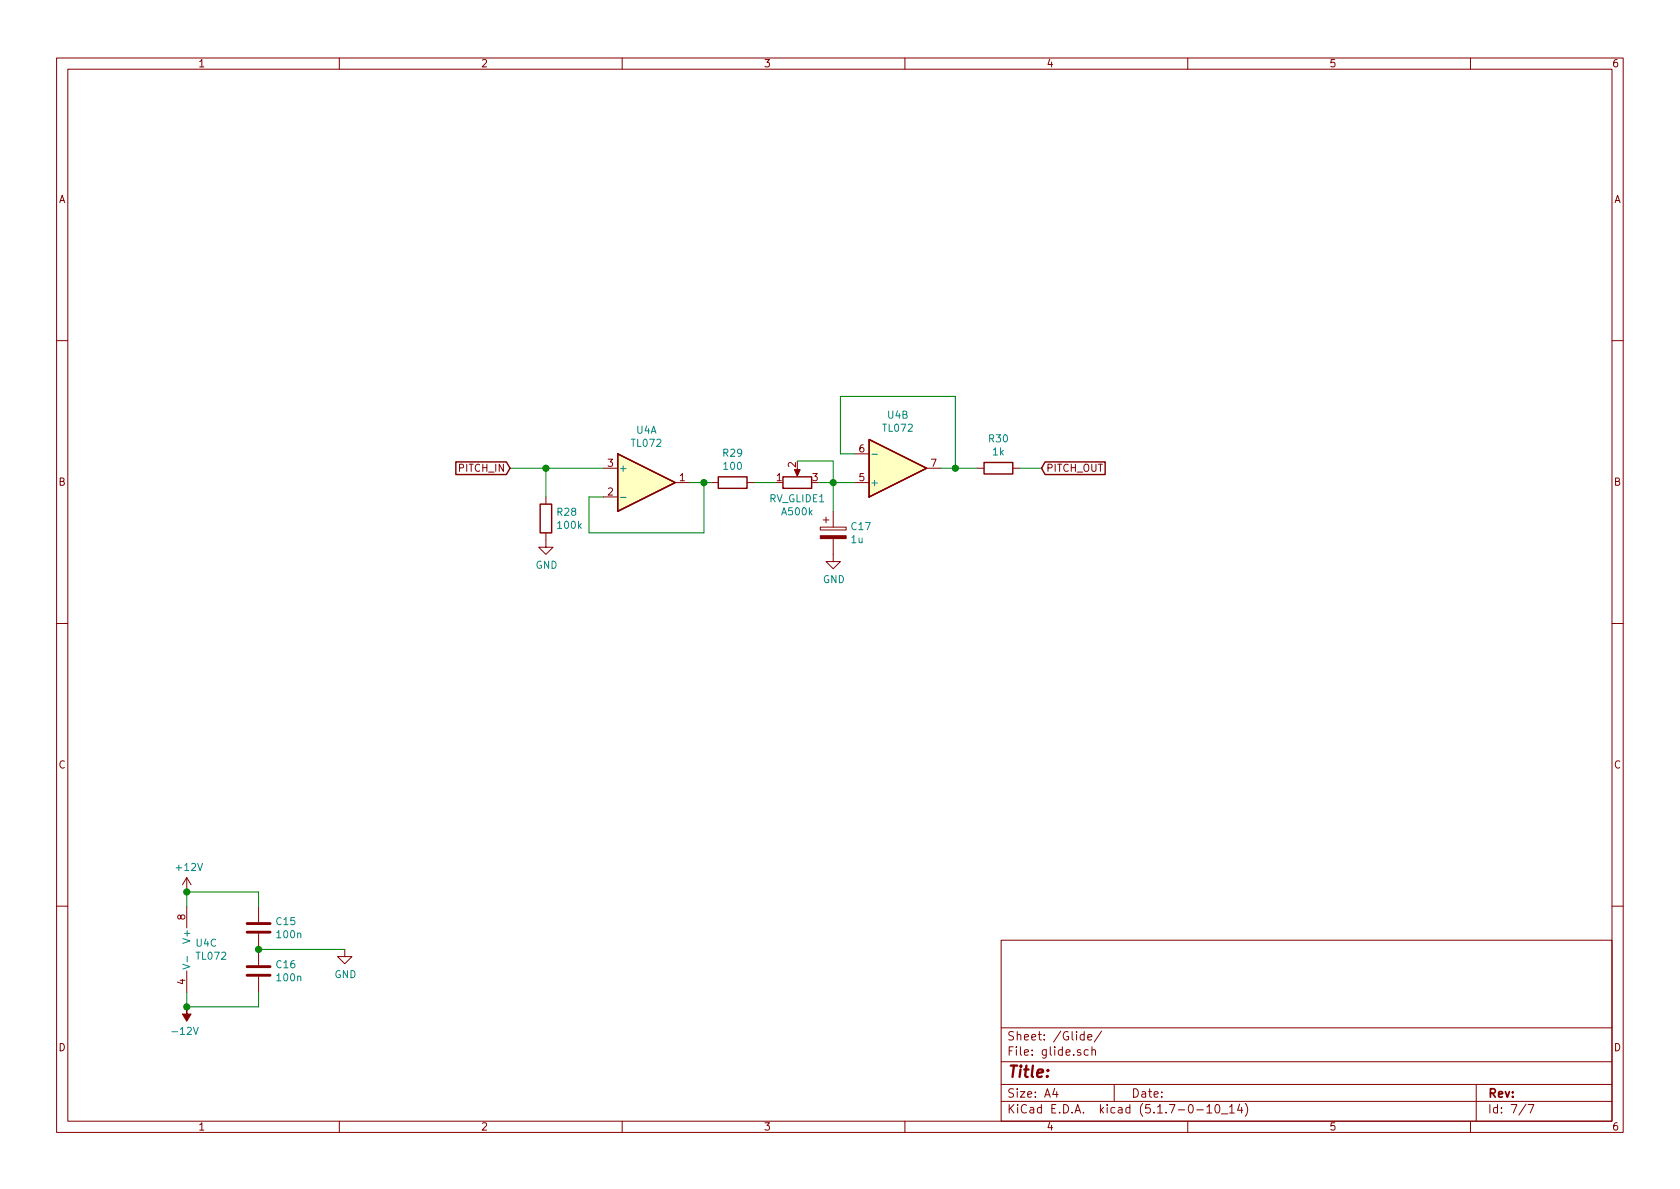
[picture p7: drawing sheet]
EESchema Schematic File Version 4
EELAYER 30 0
EELAYER END
$Descr A4 11693 8268
encoding utf-8
Sheet 7 7
Title ""
Date ""
Rev ""
Comp ""
Comment1 ""
Comment2 ""
Comment3 ""
Comment4 ""
$EndDescr
$Comp
L Device:C C?
U 1 1
P 1800 6450
AR Path="/61741700/61B4D034" Ref="C?"  Part="1" 
AR Path="/61741758/61B4D034" Ref="C?"  Part="1" 
AR Path="/6174179A/61B4D034" Ref="C15"  Part="1" 
F 0 "C15" H 1915 6496 50  0000 L CNN
F 1 "100n" H 1915 6405 50  0000 L CNN
F 2 "Zimo_Manual_PCB:C_Disc_D5.0mm_W2.5mm_P2.50mm" H 1838 6300 50  0001 C CNN
F 3 "~" H 1800 6450 50  0001 C CNN
	1    1800 6450
	1    0    0    -1  
$EndComp
$Comp
L Device:C C?
U 1 1
P 1800 6750
AR Path="/61741700/61B4D03A" Ref="C?"  Part="1" 
AR Path="/61741758/61B4D03A" Ref="C?"  Part="1" 
AR Path="/6174179A/61B4D03A" Ref="C16"  Part="1" 
F 0 "C16" H 1915 6796 50  0000 L CNN
F 1 "100n" H 1915 6705 50  0000 L CNN
F 2 "Zimo_Manual_PCB:C_Disc_D5.0mm_W2.5mm_P2.50mm" H 1838 6600 50  0001 C CNN
F 3 "~" H 1800 6750 50  0001 C CNN
	1    1800 6750
	1    0    0    -1  
$EndComp
Wire Wire Line
	1800 6300 1800 6200
Wire Wire Line
	1800 6200 1300 6200
Wire Wire Line
	1300 6200 1300 6300
Wire Wire Line
	1800 6900 1800 7000
Wire Wire Line
	1800 7000 1300 7000
Wire Wire Line
	1300 7000 1300 6900
$Comp
L power:-12V #PWR?
U 1 1
P 1300 7000
AR Path="/61741700/61B4D046" Ref="#PWR?"  Part="1" 
AR Path="/61741758/61B4D046" Ref="#PWR?"  Part="1" 
AR Path="/6174179A/61B4D046" Ref="#PWR051"  Part="1" 
F 0 "#PWR051" H 1300 7100 50  0001 C CNN
F 1 "-12V" H 1315 7173 50  0000 C CNN
F 2 "" H 1300 7000 50  0001 C CNN
F 3 "" H 1300 7000 50  0001 C CNN
	1    1300 7000
	-1   0    0    1   
$EndComp
Connection ~ 1300 7000
$Comp
L power:+12V #PWR?
U 1 1
P 1300 6200
AR Path="/61741700/61B4D04D" Ref="#PWR?"  Part="1" 
AR Path="/61741758/61B4D04D" Ref="#PWR?"  Part="1" 
AR Path="/6174179A/61B4D04D" Ref="#PWR050"  Part="1" 
F 0 "#PWR050" H 1300 6050 50  0001 C CNN
F 1 "+12V" H 1315 6373 50  0000 C CNN
F 2 "" H 1300 6200 50  0001 C CNN
F 3 "" H 1300 6200 50  0001 C CNN
	1    1300 6200
	1    0    0    -1  
$EndComp
Connection ~ 1300 6200
$Comp
L power:GND #PWR?
U 1 1
P 2400 6600
AR Path="/61741700/61B4D054" Ref="#PWR?"  Part="1" 
AR Path="/61741758/61B4D054" Ref="#PWR?"  Part="1" 
AR Path="/6174179A/61B4D054" Ref="#PWR052"  Part="1" 
F 0 "#PWR052" H 2400 6350 50  0001 C CNN
F 1 "GND" H 2405 6427 50  0000 C CNN
F 2 "" H 2400 6600 50  0001 C CNN
F 3 "" H 2400 6600 50  0001 C CNN
	1    2400 6600
	1    0    0    -1  
$EndComp
Wire Wire Line
	2400 6600 1800 6600
Connection ~ 1800 6600
$Comp
L Amplifier_Operational:TL072 U4
U 1 1
P 4500 3350
F 0 "U4" H 4500 3717 50  0000 C CNN
F 1 "TL072" H 4500 3626 50  0000 C CNN
F 2 "Zimo_Manual_PCB:DIP-8_W7.62mm" H 4500 3350 50  0001 C CNN
F 3 "http://www.ti.com/lit/ds/symlink/tl071.pdf" H 4500 3350 50  0001 C CNN
	1    4500 3350
	1    0    0    -1  
$EndComp
$Comp
L Amplifier_Operational:TL072 U4
U 2 1
P 6250 3250
F 0 "U4" H 6250 2883 50  0000 C CNN
F 1 "TL072" H 6250 2974 50  0000 C CNN
F 2 "Zimo_Manual_PCB:DIP-8_W7.62mm" H 6250 3250 50  0001 C CNN
F 3 "http://www.ti.com/lit/ds/symlink/tl071.pdf" H 6250 3250 50  0001 C CNN
	2    6250 3250
	1    0    0    1   
$EndComp
$Comp
L Amplifier_Operational:TL072 U4
U 3 1
P 1400 6600
F 0 "U4" H 1358 6646 50  0000 L CNN
F 1 "TL072" H 1358 6555 50  0000 L CNN
F 2 "Zimo_Manual_PCB:DIP-8_W7.62mm" H 1400 6600 50  0001 C CNN
F 3 "http://www.ti.com/lit/ds/symlink/tl071.pdf" H 1400 6600 50  0001 C CNN
	3    1400 6600
	1    0    0    -1  
$EndComp
$Comp
L Device:R R29
U 1 1
P 5100 3350
F 0 "R29" V 4893 3350 50  0000 C CNN
F 1 "100" V 4984 3350 50  0000 C CNN
F 2 "Zimo_Manual_PCB:R_Axial_Vertical" V 5030 3350 50  0001 C CNN
F 3 "~" H 5100 3350 50  0001 C CNN
	1    5100 3350
	0    1    1    0   
$EndComp
Wire Wire Line
	4950 3350 4900 3350
$Comp
L Device:R_POT RV_GLIDE1
U 1 1
P 5550 3350
F 0 "RV_GLIDE1" V 5435 3350 50  0000 C CNN
F 1 "A500k" V 5344 3350 50  0000 C CNN
F 2 "Zimo_Manual_PCB:JT_A25_01x03_Vertical" H 5550 3350 50  0001 C CNN
F 3 "~" H 5550 3350 50  0001 C CNN
	1    5550 3350
	0    -1   -1   0   
$EndComp
Wire Wire Line
	5400 3350 5250 3350
Wire Wire Line
	5950 3350 5800 3350
Wire Wire Line
	5550 3200 5800 3200
Wire Wire Line
	5800 3200 5800 3350
Connection ~ 5800 3350
Wire Wire Line
	5800 3350 5700 3350
Wire Wire Line
	5800 3550 5800 3350
$Comp
L Device:CP C17
U 1 1
P 5800 3700
F 0 "C17" H 5918 3746 50  0000 L CNN
F 1 "1u" H 5918 3655 50  0000 L CNN
F 2 "Zimo_Manual_PCB:CP_Radial_D5.0mm_P2.50mm" H 5838 3550 50  0001 C CNN
F 3 "~" H 5800 3700 50  0001 C CNN
	1    5800 3700
	1    0    0    -1  
$EndComp
$Comp
L power:GND #PWR054
U 1 1
P 5800 3850
F 0 "#PWR054" H 5800 3600 50  0001 C CNN
F 1 "GND" H 5805 3677 50  0000 C CNN
F 2 "" H 5800 3850 50  0001 C CNN
F 3 "" H 5800 3850 50  0001 C CNN
	1    5800 3850
	1    0    0    -1  
$EndComp
Wire Wire Line
	5950 3150 5850 3150
Wire Wire Line
	5850 3150 5850 2750
Wire Wire Line
	5850 2750 6650 2750
Wire Wire Line
	6650 2750 6650 3250
Wire Wire Line
	6650 3250 6550 3250
Wire Wire Line
	4900 3350 4900 3700
Wire Wire Line
	4900 3700 4100 3700
Wire Wire Line
	4100 3700 4100 3450
Wire Wire Line
	4100 3450 4200 3450
Connection ~ 4900 3350
Wire Wire Line
	4900 3350 4800 3350
Text GLabel 3550 3250 0    50   Input ~ 0
PITCH_IN
Wire Wire Line
	3550 3250 3800 3250
$Comp
L Device:R R28
U 1 1
P 3800 3600
F 0 "R28" H 3870 3646 50  0000 L CNN
F 1 "100k" H 3870 3555 50  0000 L CNN
F 2 "Zimo_Manual_PCB:R_Axial_Vertical" V 3730 3600 50  0001 C CNN
F 3 "~" H 3800 3600 50  0001 C CNN
	1    3800 3600
	1    0    0    -1  
$EndComp
Wire Wire Line
	3800 3450 3800 3250
Connection ~ 3800 3250
Wire Wire Line
	3800 3250 4200 3250
$Comp
L power:GND #PWR053
U 1 1
P 3800 3750
F 0 "#PWR053" H 3800 3500 50  0001 C CNN
F 1 "GND" H 3805 3577 50  0000 C CNN
F 2 "" H 3800 3750 50  0001 C CNN
F 3 "" H 3800 3750 50  0001 C CNN
	1    3800 3750
	1    0    0    -1  
$EndComp
$Comp
L Device:R R30
U 1 1
P 6950 3250
F 0 "R30" V 6743 3250 50  0000 C CNN
F 1 "1k" V 6834 3250 50  0000 C CNN
F 2 "Zimo_Manual_PCB:R_Axial_Vertical" V 6880 3250 50  0001 C CNN
F 3 "~" H 6950 3250 50  0001 C CNN
	1    6950 3250
	0    1    1    0   
$EndComp
Wire Wire Line
	6800 3250 6650 3250
Connection ~ 6650 3250
Text GLabel 7250 3250 2    50   Input ~ 0
PITCH_OUT
Wire Wire Line
	7250 3250 7100 3250
$EndSCHEMATC
